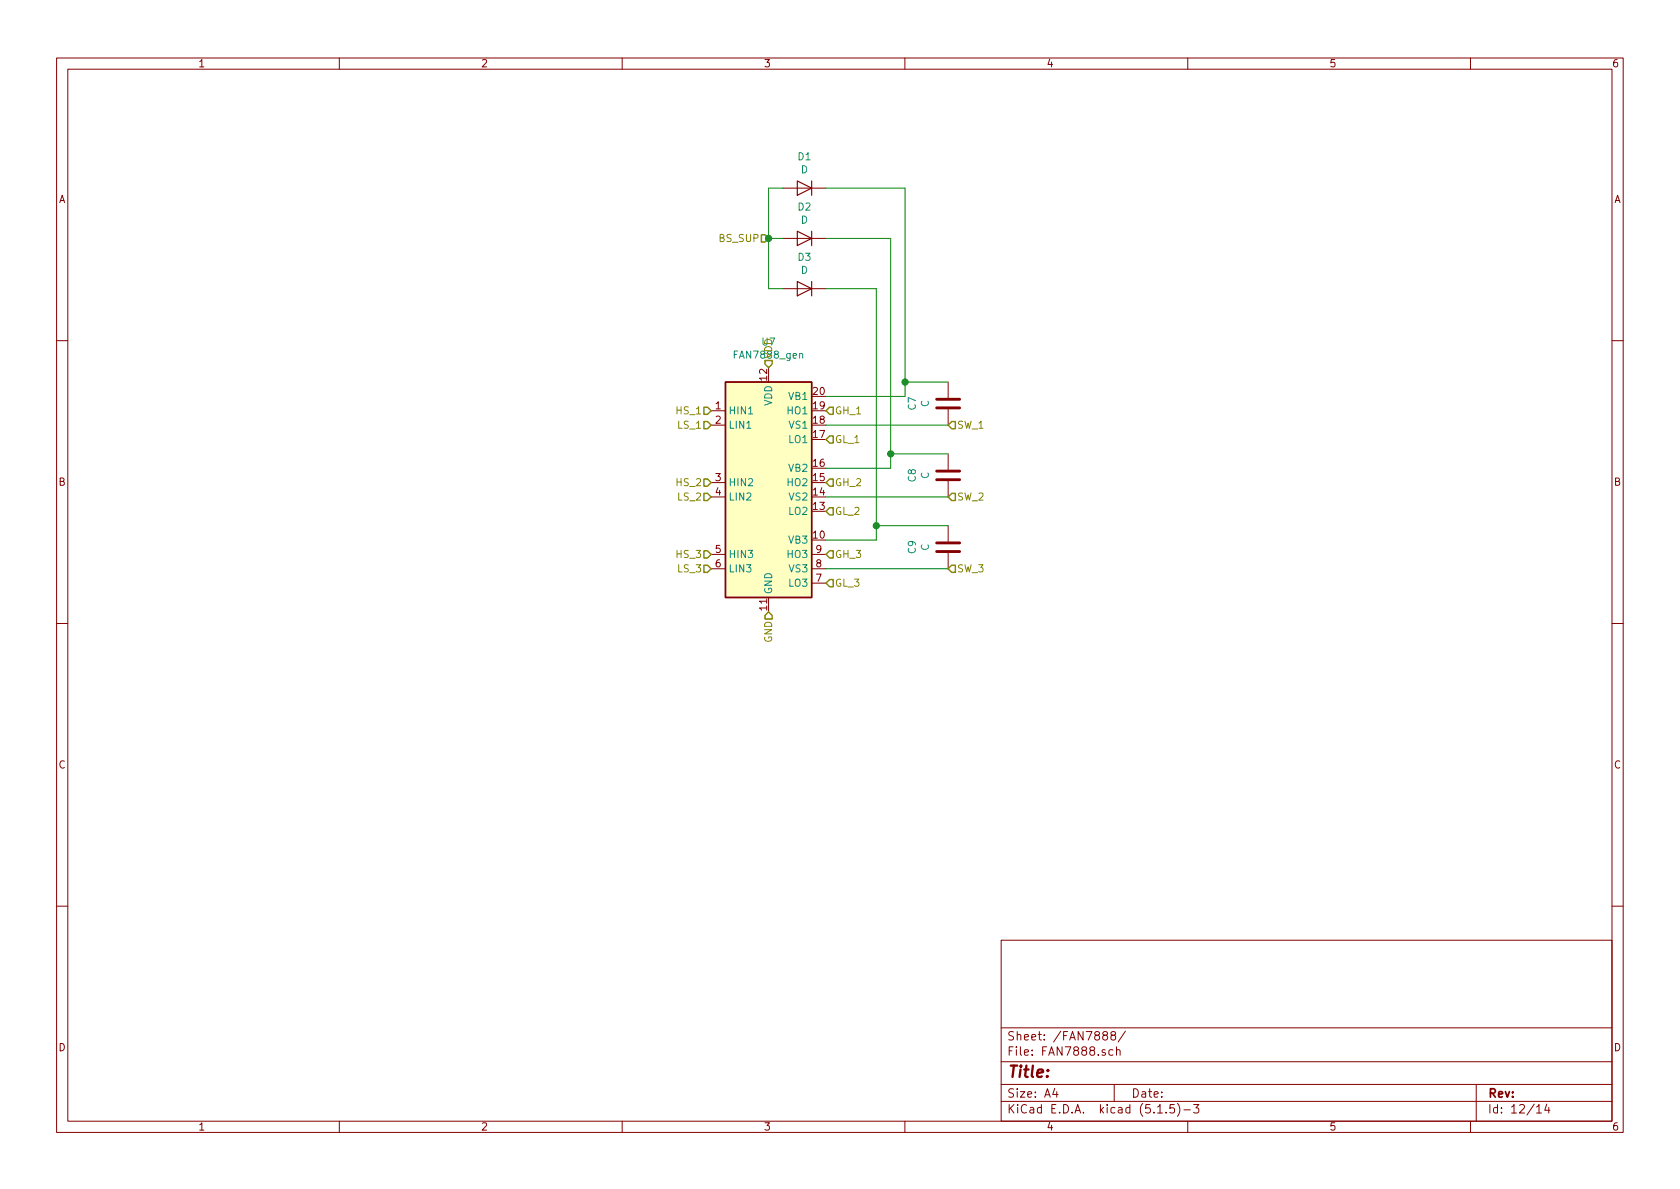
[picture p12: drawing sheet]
<svg xmlns="http://www.w3.org/2000/svg" width="297mm" height="210mm" viewBox="0 0 297 210" stroke-linecap="round" stroke-linejoin="round" font-family="sans-serif">
<g fill="none" stroke="#840000" stroke-width=".18">
<path d="M10 10.3h277v189.9h-277zM12 12.2h273v186.1h-273zM60 10.3v1.9M110 10.3v1.9M160 10.3v1.9M210 10.3v1.9M260 10.3v1.9M138.4 33.3h7.6M138.4 51h7.6M138.4 42.2h7.6M10 60.2h2M125.7 72.6h2.6"/>
<path d="M125.7 75.2h2.6M167.6 67.6v2.8M167.6 72.4v2.8M285 60.2h2M125.7 85.3h2.6M125.7 87.9h2.6M125.7 98h2.6M143.5 98h2.5M167.6 80.3v2.8M167.6 85.1v2.8M167.6 93v2.8M167.6 97.8v2.8"/>
<path d="M10 110.3h2M125.7 100.6h2.6M143.5 100.6h2.5M143.5 103.1h2.5M285 110.3h2M10 160.2h2M177 166.3h108v32h-108zM285 160.2h2M60 198.3v1.9M110 198.3v1.9M160 198.3v1.9M177 194.8h108"/>
<path d="M177 191.8h108M177 187.8h108M177 181.8h108M186.5 192.5l-.4 1h1M186.8 193v1M195.3 183.1l-.3-.2v-.2l.3-.3h.3l.2 .3v.2l-.7 .2a.48 .48 0 0 0-.1 .7l.3 .1 .5-.1a.48 .48 0 0 0-.2-.7M196.7 183.1l-.2-.2v-.3a.48 .48 0 0 1 .6-.1l.2 .2-.2 .3-.6 .1-.1 .3 .1 .4 .2 .1 .4-.1 .2-.2v-.2l-.3-.3M196.8 185.7l-.5-.1-.2 .3v.6l.2 .1 .5-.1M197 191.8v3M197.4 185.7l.2-.1 .4 .1v.9M197.4 185.1v1.5M199 182.3l-1.3 2"/>
<path d="M204.7 196.8h.8M206.2 196.7v.1M207.6 195.3h-.7l-.1 .7 .2-.1 .5 .1 .2 .2-.1 .5-.2 .1-.6-.1M208.2 195.1a1.71 1.71 0 0 1 0 2.3M209.3 196.3h1.2M210 198.3v1.9M211 195.3h1l-.5 .6 .4 .1v.7l-.2 .1-.7-.1M260 198.3v1.9M261 191.8v6.5M271.7 195.8l.4-.5v1.5M271.7 196.8h.8M273.5 195.2l-.4 1.1h.9"/>
<path d="M273.8 195.8v1"/>
</g>
<path d="M165.6 72.1h4.1M165.6 70.6h4.1M165.6 84.8h4.1M165.6 83.3h4.1M165.6 97.5h4.1M165.6 96h4.1" fill="none" stroke="#840000" stroke-width=".51"/>
<path d="M128.3 67.6h15.2v38.1h-15.2z" fill="#ffffc2" stroke="#ffffc2" stroke-width=".18"/>
<path d="M128.3 67.6h15.2v38.1h-15.2z" fill="none" stroke="#840000" stroke-width=".25"/>
<path d="M141 32l2.5 1.3-2.5 1.2zM143.5 32v2.5M141 49.8l2.5 1.2-2.5 1.3zM141 40.9l2.5 1.3-2.5 1.2zM143.5 40.9v2.5M143.5 49.8v2.5" fill="none" stroke="#840000" stroke-width=".2"/>
<path d="M138.4 33.3h-2.5v17.7h2.5M146 33.3h14v36.8h-14M135.9 42.2h2.5M146 42.2h11.5v40.6h-11.5M146 51h8.9v44.5h-8.9M146 75.2h21.6M160 67.6h7.6M146 87.9h21.6M154.9 93h12.7M157.5 80.3h10.1M146 100.6h21.6" fill="none" stroke="#008400" stroke-width=".18"/>
<g fill="none" stroke="#848400" stroke-width=".25">
<path d="M134.6 41.5h.7l.6 .7-.6 .6h-.7zM124.5 74.5h.6l.6 .7-.6 .6h-.6zM124.5 72h.6l.6 .6-.6 .7h-.6zM135.3 63.7h1.2v.7l-.6 .6-.6-.6zM146 77.7l.7-.6h.6v1.3h-.6zM146.7 72h.6v1.3h-.6l-.7-.7zM168.3 74.5h.6v1.3h-.6l-.7-.6zM124.5 87.2h.6l.6 .7-.6 .6h-.6zM124.5 97.4h.6l.6 .6-.6 .7h-.6zM124.5 99.9h.6l.6 .7-.6 .6h-.6zM124.5 84.7h.6l.6 .6-.6 .7h-.6zM146 90.4l.7-.6h.6v1.3h-.6z"/>
<path d="M146 85.3l.7-.6h.6v1.3h-.6zM146.7 97.4h.6v1.3h-.6l-.7-.7zM168.3 87.2h.6v1.3h-.6l-.7-.6zM168.3 99.9h.6v1.3h-.6l-.7-.6zM135.9 108.2l.6 .6v.7h-1.2v-.7zM146 103.1l.7-.6h.6v1.3h-.6z"/>
</g>
<g fill="#008400" stroke="#008400" stroke-width=".25">
<circle cx="154.9" cy="93" r=".51"/>
<circle cx="157.5" cy="80.3" r=".51"/>
<circle cx="135.9" cy="42.2" r=".51"/>
<circle cx="160" cy="67.6" r=".51"/>
</g>
<text font-size="2.8" fill="#840000" x="178" y="190.5">Title:</text>
<g font-size="2.1" fill="#840000">
<text x="178" y="184">Sheet: /FAN7888/</text>
<text x="178" y="186.7">File: FAN7888.sch</text>
<text x="178" y="196.9">KiCad E.D.A. kicad (5.1.5)-3</text>
<text x="178" y="194.1">Size: A4</text>
<text x="200" y="194.1">Date:</text>
<text x="263" y="194.1">Rev:</text>
<text x="263" y="196.9">Id: 12/14</text>
</g>
<g font-size="1.8" fill="#840000">
<text x="35" y="11.9">1</text>
<text x="85" y="11.9">2</text>
<text x="135" y="11.9">3</text>
<text x="185" y="11.9">4</text>
<text x="235" y="11.9">5</text>
<text x="285" y="11.9">6</text>
<text x="10.4" y="35.9">A</text>
<text x="285.4" y="35.9">A</text>
<text x="135.6" y="67.3" transform="rotate(-90 135.6 67.3)">12</text>
<text x="143.8" y="69.8">20</text>
<text x="126.5" y="72.4">1</text>
<text x="126.5" y="74.9">2</text>
<text x="143.8" y="77.5">17</text>
<text x="143.8" y="74.9">18</text>
<text x="143.8" y="72.4">19</text>
<text x="143.8" y="82.5">16</text>
<text x="10.4" y="85.9">B</text>
<text x="126.5" y="85.1">3</text>
<text x="126.5" y="87.6">4</text>
<text x="143.8" y="87.6">14</text>
<text x="143.8" y="85.1">15</text>
<text x="285.4" y="85.9">B</text>
<text x="143.8" y="95.2">10</text>
<text x="143.8" y="90.2">13</text>
<text x="126.5" y="97.8">5</text>
<text x="126.5" y="100.3">6</text>
<text x="144.3" y="100.3">8</text>
<text x="144.3" y="97.8">9</text>
<text x="135.6" y="107.9" transform="rotate(-90 135.6 107.9)">11</text>
<text x="144.3" y="102.9">7</text>
<text x="10.4" y="135.9">C</text>
<text x="285.4" y="135.9">C</text>
<text x="10.4" y="185.9">D</text>
<text x="285.4" y="185.9">D</text>
<text x="35" y="199.9">1</text>
<text x="85" y="199.9">2</text>
<text x="135" y="199.9">3</text>
<text x="185" y="199.9">4</text>
<text x="235" y="199.9">5</text>
<text x="285" y="199.9">6</text>
</g>
<g font-size="1.8" fill="#008484">
<text x="141.1" y="28.3">D1</text>
<text x="141.6" y="30.7">D</text>
<text x="141.1" y="37.2">D2</text>
<text x="141.6" y="39.5">D</text>
<text x="141.1" y="46.1">D3</text>
<text x="141.6" y="48.4">D</text>
<text x="130" y="63.4">FAN7888_gen</text>
<text x="136.5" y="71.8" transform="rotate(-90 136.5 71.8)">VDD</text>
<text x="139.6" y="70.7">VB1</text>
<text x="128.8" y="73.3">HIN1</text>
<text x="128.8" y="75.8">LIN1</text>
<text x="139.4" y="73.3">HO1</text>
<text x="139.6" y="75.8">VS1</text>
<text x="161.9" y="72.5" transform="rotate(-90 161.9 72.5)">C7</text>
<text x="164.2" y="72" transform="rotate(-90 164.2 72)">C</text>
<text x="139.6" y="83.4">VB2</text>
<text x="139.6" y="78.4">LO1</text>
<text x="128.8" y="86">HIN2</text>
<text x="128.8" y="88.5">LIN2</text>
<text x="139.4" y="86">HO2</text>
<text x="139.6" y="88.5">VS2</text>
<text x="161.9" y="85.2" transform="rotate(-90 161.9 85.2)">C8</text>
<text x="164.2" y="84.7" transform="rotate(-90 164.2 84.7)">C</text>
<text x="139.6" y="91.1">LO2</text>
<text x="128.8" y="98.7">HIN3</text>
<text x="128.8" y="101.2">LIN3</text>
<text x="139.4" y="98.7">HO3</text>
<text x="139.6" y="96.1">VB3</text>
<text x="139.6" y="101.2">VS3</text>
<text x="161.9" y="97.9" transform="rotate(-90 161.9 97.9)">C9</text>
<text x="164.2" y="97.4" transform="rotate(-90 164.2 97.4)">C</text>
<text x="136.5" y="105.2" transform="rotate(-90 136.5 105.2)">GND</text>
<text x="139.6" y="103.8">LO3</text>
</g>
<g font-size="1.8" fill="#848400">
<text x="127.3" y="42.8">BS_SUP</text>
<text x="134.8" y="61.1">U7</text>
<text x="136.5" y="63.5" transform="rotate(-90 136.5 63.5)">VDD</text>
<text x="119.8" y="73.3">HS_1</text>
<text x="120" y="75.8">LS_1</text>
<text x="147.6" y="73.3">GH_1</text>
<text x="169.2" y="75.8">SW_1</text>
<text x="147.6" y="78.4">GL_1</text>
<text x="119.8" y="86">HS_2</text>
<text x="120" y="88.5">LS_2</text>
<text x="147.6" y="86">GH_2</text>
<text x="169.2" y="88.5">SW_2</text>
<text x="147.6" y="91.1">GL_2</text>
<text x="119.8" y="98.7">HS_3</text>
<text x="120" y="101.2">LS_3</text>
<text x="147.6" y="98.7">GH_3</text>
<text x="169.2" y="101.2">SW_3</text>
<text x="147.6" y="103.8">GL_3</text>
<text x="136.5" y="113.7" transform="rotate(-90 136.5 113.7)">GND</text>
</g>
</svg>
